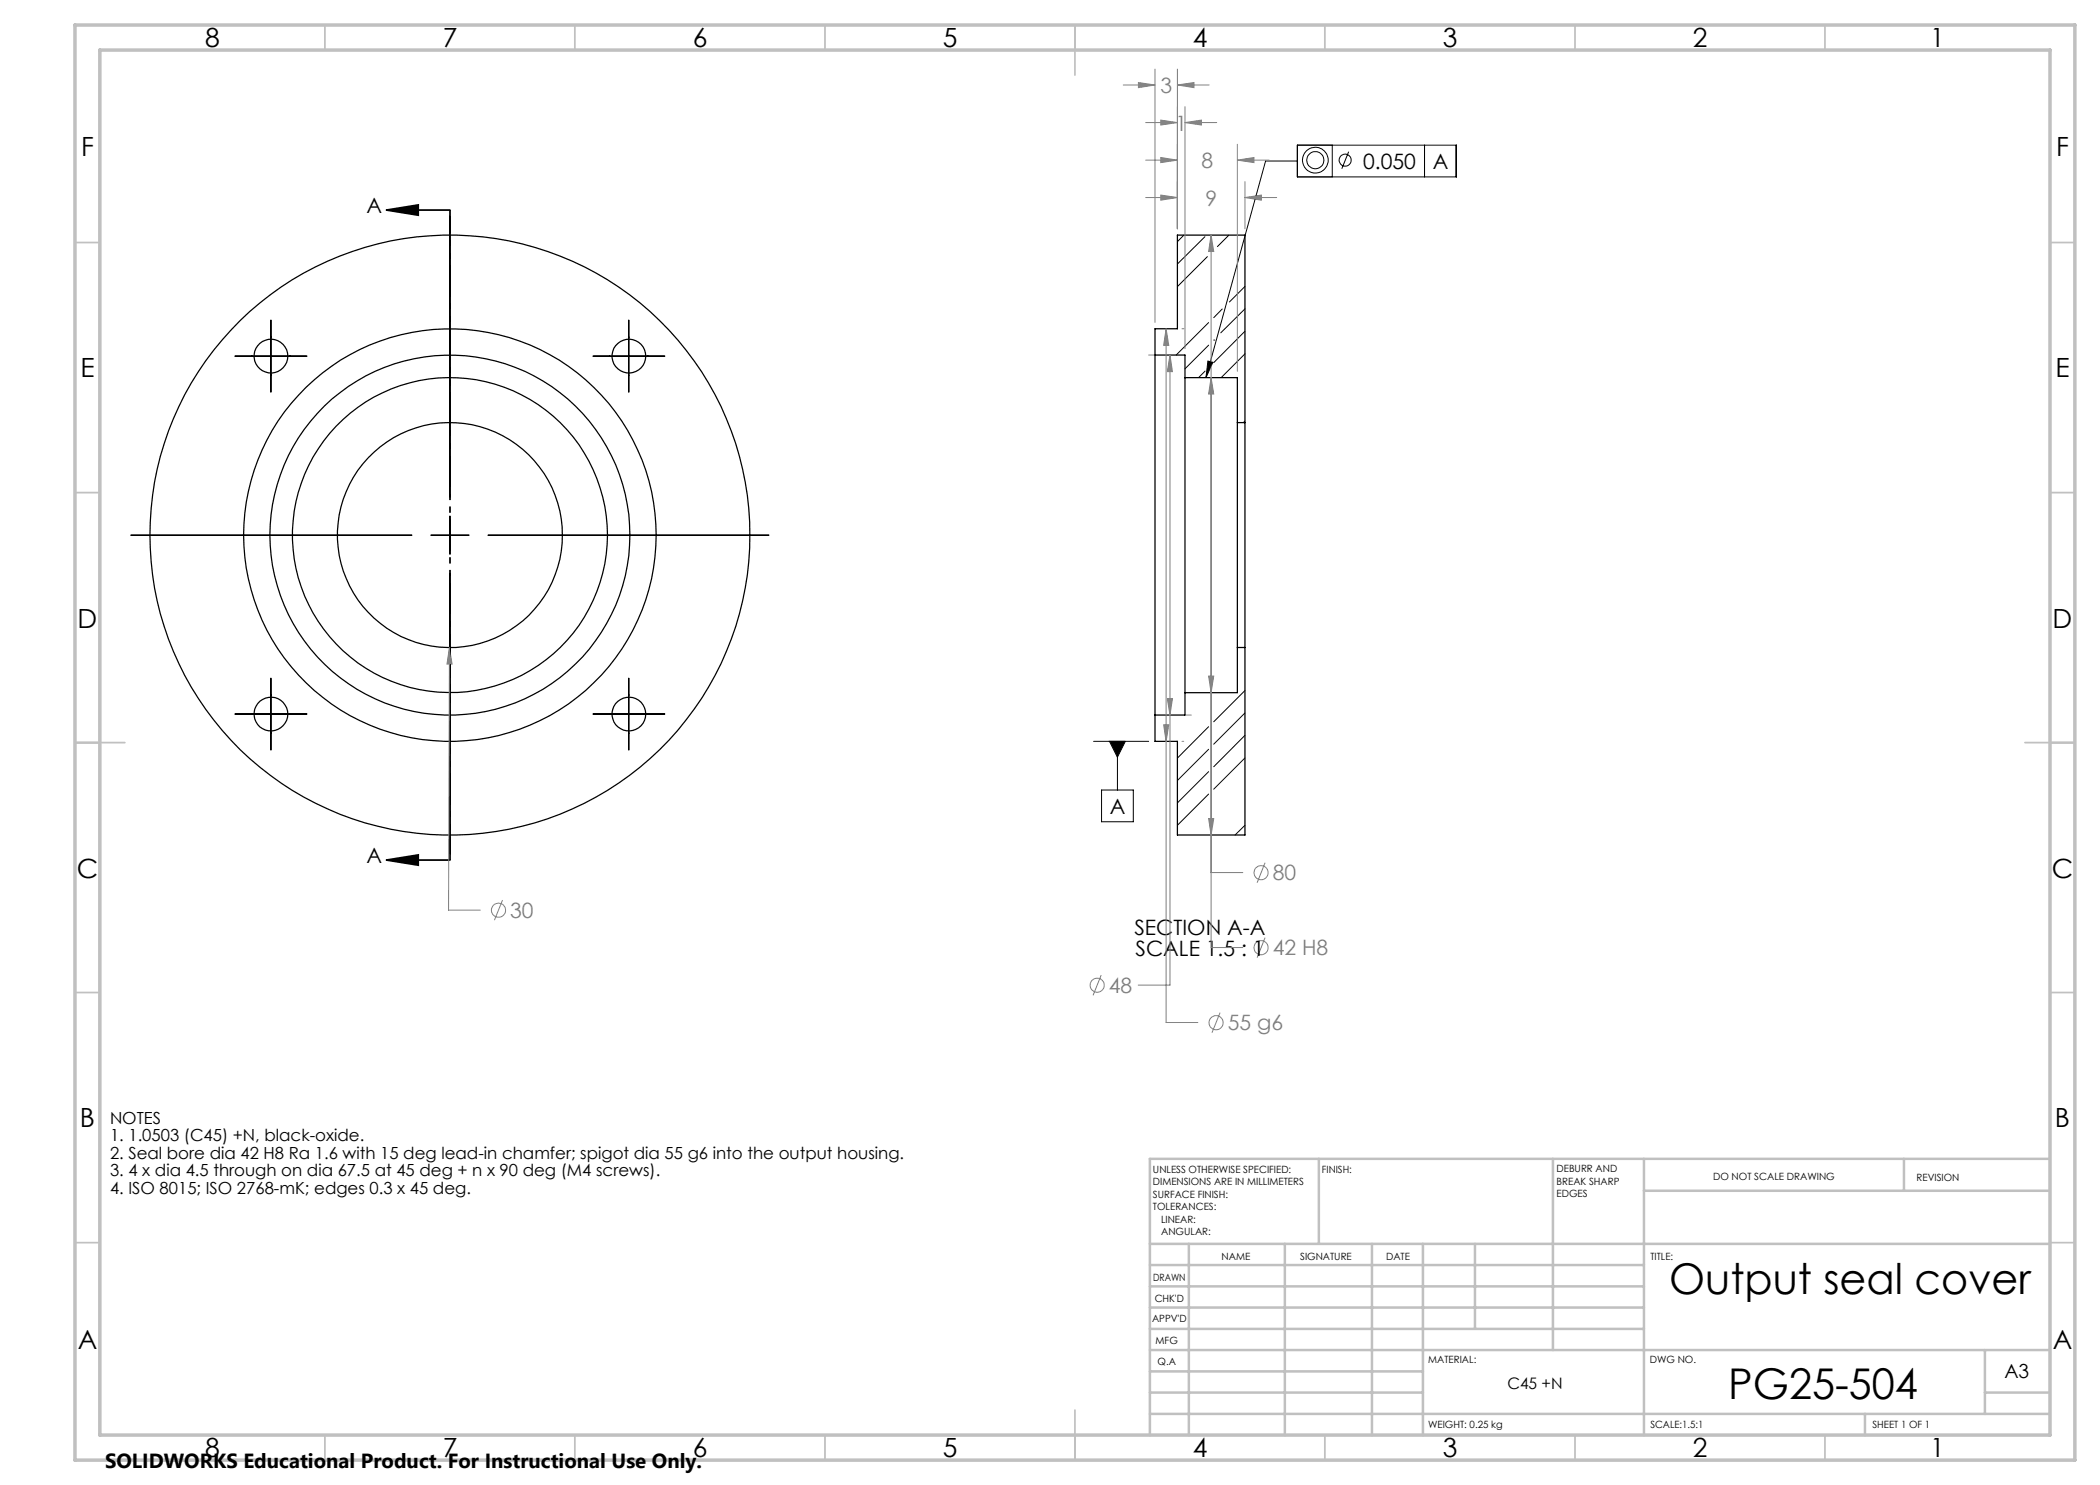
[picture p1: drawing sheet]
<svg xmlns="http://www.w3.org/2000/svg" width="420mm" height="297mm" viewBox="0 0 420 297" stroke-linecap="round" stroke-linejoin="round" font-family="sans-serif">
<g fill="none" stroke="#000" stroke-width=".25">
<path d="M231 71v72M231 71v-5.2h4.5v-18.8h13.5v37.5M231 71h6v4.5M237 75.5v63M237 75.5h10.5v9M247.5 84.5v45M247.5 84.5h1.5M249 84.5v45M237 138.5v4.5h-6M247.5 129.5v9h-10.5M247.5 129.5h1.5M249 129.5v37.5h-13.5v-18.7h-4.5v-5.3"/>
<circle cx="54.2" cy="71.2" r="3.4"/>
<circle cx="125.8" cy="71.2" r="3.4"/>
<circle cx="90" cy="107" r="60"/>
<circle cx="90" cy="107" r="22.5"/>
<circle cx="90" cy="107" r="36"/>
<circle cx="90" cy="107" r="41.3"/>
<circle cx="90" cy="107" r="31.5"/>
<circle cx="54.2" cy="142.8" r="3.4"/>
<circle cx="125.8" cy="142.8" r="3.4"/>
</g>
<g fill="none" stroke="#000" stroke-width=".2">
<path d="M259.5 29h31.8v6.4h-31.8zM259.5 32.2h-6.4l-11.9 43.3M266.5 29v6.4M269.7 30.3l-1.3 3.5M284.9 29v6.4M90 43.2v56.2M236.8 47l-1.3 1.3M241 47.3l-5.5 5.5M241.5 51.3l-6 6M245.8 47l-2.3 2.3M249 57.3l-3.1 3.1M47 71.2h14.4"/>
<path d="M54.2 64v14.4M118.6 71.2h14.4M125.8 64v14.4M241 74.2l-1.3 1.3M241.6 72.2l1 .3-1.4 3zM241.7 64.5l-6.5 6.5M241.7 69l-4.7 4.8M242.7 68h.1M244.4 61.8l-1.7 1.7M249 61.8l-4.8 4.8M249 66.2l-6.3 6.3M249 70.8l-4.8 4.7"/>
<path d="M249 84.2l-.3 .3M26.2 107h56.2M86.2 107h7.6M90 103.2v7.6M90 114.6v56.2M97.6 107h56.2M54.2 135.6v14.4M125.8 135.6v14.4M249 138.1l-6.3 6.3M47 142.8h14.4M118.6 142.8h14.4M218.7 148.3h11"/>
<path d="M220.3 158h6.4v6.4h-6.4zM221.9 148.3h3.2l-1.6 3.1zM223.5 148.3v9.7M241.7 149.9l-6.2 6.2M241.7 158.8l-6.2 6.3M241.7 145.3l-6.2 6.3M241.7 154.3l-6.2 6.3M249 142.6l-6.3 6.2M249 147.1l-6.3 6.2M249 151.6l-6.3 6.2M249 165.1l-2 1.9"/>
<circle cx="263.1" cy="32" r="2.57"/>
<circle cx="263.1" cy="32" r="1.72"/>
<circle cx="269" cy="32" r="1.2"/>
</g>
<g fill="none" stroke="#808080" stroke-width=".2">
<path d="M224.6 17h6.4M227.7 16.5l3.3 .5-3.3 .5zM231 13.8v50.7M235.5 17l3.3-.5v1zM235.5 13.8v32M235.5 17h6.3M229.1 39.5h6.4M229.1 32h6.4M229.1 24.5h6.4M232.2 39l3.3 .5-3.3 .5zM232.2 31.5l3.3 .5-3.3 .5zM232.2 24l3.3 .5-3.3 .5z"/>
<path d="M237 24.5l3.3-.5v1zM237 21.3v48.4M237 24.5h6.3M247.5 32l3.3-.5v1zM247.5 28.9v45.4M247.5 32h6.3M249 39.5l3.3-.5v1zM249 36.3v9.5M249 39.5h6.3M242.2 47l.5 3.3h-1zM242.2 47v142.5h6.4M229.7 71h1.1"/>
<path d="M233.2 65.8l.6 3.3h-1.1zM233.2 65.8v138.7h6.4M234 71l.5 3.3h-1zM234 71v126h-6.4M236.4 65.8h.3M242.2 75.5l.5 3.3h-1zM89.9 129.5l.5 3.3h-1zM89.9 129.5l-.2 52.5h6.4M233.5 139.7h1l-.5 3.3zM241.7 135.2h1l-.5 3.3zM232.7 145h1.1l-.6 3.3zM236.4 148.3h.3"/>
<path d="M237.2 143h1.1M241.7 163.7h1l-.5 3.3zM242.2 174.5h6.4M253 172.5l-1.6 4.1M100.5 180l-1.6 4M220.2 195l-1.6 4.1M253 187.5l-1.6 4.1M244 202.5l-1.6 4"/>
<circle cx="252.2" cy="174.5" r="1.41"/>
<circle cx="99.7" cy="182" r="1.41"/>
<circle cx="219.4" cy="197" r="1.4"/>
<circle cx="252.2" cy="189.6" r="1.4"/>
<circle cx="243.2" cy="204.5" r="1.4"/>
</g>
<path d="M77.3 42l6.3-1v2zM77.3 42h12.7M77.3 172l6.3-1v2zM77.3 172h12.7" fill="none" stroke="#000" stroke-width=".35"/>
<path d="M90 42v130" fill="none" stroke="#000" stroke-width=".35" stroke-dasharray="6.3 1.3 1.3 1.3 1.3 1.3" stroke-dashoffset="1.7" stroke-linecap="butt"/>
<g fill="none" stroke="#c0c0c0" stroke-width=".35">
<path d="M65 5v5M115 5v5M165 5v5M215 5v10M265 5v5M315 5v5M365 5v5M15 48.5h5M410 48.5h5M15 98.5h5M410 98.5h5M15 148.5h10"/>
<path d="M405 148.5h10M15 198.5h5M410 198.5h5M15 248.5h5M410 248.5h5M65 287v5M115 287v5M165 287v5M215 282v10M265 287v5M315 287v5M365 287v5"/>
</g>
<g fill="none" stroke="#c0c0c0" stroke-width=".5">
<path d="M263.8 231.8v17M310.6 231.8v38.2M328.8 231.8v55.2M328.8 238.2h81.2M380.8 231.8v6.4M410 231.8h-180v55.2M230 248.8h180M230 257.3h98.8M230 253h98.8M237.8 248.8v38.2M257 248.8v38.2M274.4 248.8v38.2"/>
<path d="M284.6 248.8v38.2M295 248.8v17M230 265.8h98.8M230 261.5h98.8M230 278.5h54.6M230 274.3h54.6M230 270h180M397 278.5h13M397 270v12.8M230 282.8h180M373 282.8v4.2"/>
</g>
<path d="M15 5h400v287h-400zM20 10h390v277h-390z" fill="none" stroke="#c0c0c0" stroke-width=".7"/>
<g fill="#000">
<path d="M77.3 42l6.3-1v2zM77.3 172l6.3-1v2z"/>
<path d="M241.6 72.2l1 .3-1.4 3zM221.9 148.3l1.6 3.1 1.6-3.1z"/>
</g>
<path d="M89.9 129.5l-.5 3.3h1zM242.2 47l.5 3.3h-1zM241.7 163.7h1l-.5 3.3zM242.2 75.5l.5 3.3h-1zM241.7 135.2h1l-.5 3.3zM234 71l.5 3.3h-1zM233.5 139.7h1l-.5 3.3zM233.2 65.8l.6 3.3h-1.1zM232.7 145h1.1l-.6 3.3zM232.2 39l3.3 .5-3.3 .5zM249 39.5l3.3-.5v1zM232.2 31.5l3.3 .5-3.3 .5zM247.5 32l3.3-.5v1zM232.2 24l3.3 .5-3.3 .5zM237 24.5l3.3-.5v1zM235.5 17l3.3-.5v1zM227.7 16.5l3.3 .5-3.3 .5z" fill="#808080"/>
<g font-size="8.5">
<text x="333.8" y="258.8">Output seal cover</text>
<text x="345.6" y="279.7">PG25-504</text>
</g>
<g font-size="5.3">
<text x="41" y="9.5">8</text>
<text x="88.5" y="9.5">7</text>
<text x="138.5" y="9.5">6</text>
<text x="188.5" y="9.5">5</text>
<text x="238.5" y="9.5">4</text>
<text x="288.5" y="9.5">3</text>
<text x="338.5" y="9.5">2</text>
<text x="386" y="9.5">1</text>
<text x="16.2" y="31.3">F</text>
<text x="411.2" y="31.3">F</text>
<text x="16.1" y="75.5">E</text>
<text x="411.1" y="75.5">E</text>
<text x="15.5" y="125.5">D</text>
<text x="410.5" y="125.5">D</text>
<text x="15.4" y="175.5">C</text>
<text x="410.4" y="175.5">C</text>
<text x="16" y="225.5">B</text>
<text x="411" y="225.5">B</text>
<text x="15.5" y="269.8">A</text>
<text x="410.5" y="269.8">A</text>
<text x="41" y="291.5">8</text>
<text x="88.5" y="291.5">7</text>
<text x="138.5" y="291.5">6</text>
<text x="188.5" y="291.5">5</text>
<text x="238.5" y="291.5">4</text>
<text x="288.5" y="291.5">3</text>
<text x="338.5" y="291.5">2</text>
<text x="386" y="291.5">1</text>
</g>
<g font-size="4.2" fill="#808080">
<text x="232.1" y="18.6">3</text>
<text x="235.1" y="26.1">1</text>
<text x="240.3" y="33.6">8</text>
<text x="241.1" y="41.1">9</text>
<text x="254.6" y="176.1">80</text>
<text x="102" y="183.6">30</text>
<text x="254.6" y="191.1">42 H8</text>
<text x="221.8" y="198.6">48</text>
<text x="245.6" y="206.1">55 g6</text>
</g>
<g font-size="4.2">
<text x="272.7" y="33.8">0.050</text>
<text x="286.5" y="33.8">A</text>
<text x="73.3" y="42.7">A</text>
<text x="221.9" y="162.8">A</text>
<text x="73.3" y="172.7">A</text>
<text x="226.9" y="187">SECTION A-A</text>
<text x="227.1" y="191.2">SCALE 1.5 : 1</text>
</g>
<text font-size="4.1" x="21" y="293.7">SOLIDWORKS Educational Product. For Instructional Use Only.</text>
<text font-size="3.9" x="400.9" y="275.5">A3</text>
<g font-size="3.3">
<text x="22" y="224.8">NOTES</text>
<text x="22" y="228.3">1. 1.0503 (C45) +N, black-oxide.</text>
<text x="22" y="231.8">2. Seal bore dia 42 H8 Ra 1.6 with 15 deg lead-in chamfer; spigot dia 55 g6 into the output housing.</text>
<text x="22" y="235.3">3. 4 x dia 4.5 through on dia 67.5 at 45 deg + n x 90 deg (M4 screws).</text>
<text x="22" y="238.8">4. ISO 8015; ISO 2768-mK; edges 0.3 x 45 deg.</text>
</g>
<text font-size="3.2" x="301.5" y="277.9">C45 +N</text>
<g font-size="2">
<text x="230.6" y="234.6">UNLESS OTHERWISE SPECIFIED:</text>
<text x="230.6" y="237.1">DIMENSIONS ARE IN MILLIMETERS</text>
<text x="230.6" y="239.6">SURFACE FINISH:</text>
<text x="264.4" y="234.6">FINISH:</text>
<text x="311.3" y="234.5">DEBURR AND</text>
<text x="311.3" y="237">BREAK SHARP</text>
<text x="311.3" y="239.5">EDGES</text>
<text x="342.6" y="236">DO NOT SCALE DRAWING</text>
<text x="383.3" y="236.2">REVISION</text>
<text x="230.6" y="242.1">TOLERANCES:</text>
<text x="232.2" y="244.6">LINEAR:</text>
<text x="232.2" y="247.1">ANGULAR:</text>
<text x="244.3" y="252">NAME</text>
<text x="260" y="251.9">SIGNATURE</text>
<text x="277.2" y="251.9">DATE</text>
<text x="330.1" y="251.9">TITLE:</text>
<text x="230.6" y="256.1">DRAWN</text>
<text x="230.9" y="260.3">CHK'D</text>
<text x="230.4" y="264.4">APPV'D</text>
<text x="231.1" y="268.8">MFG</text>
<text x="231.5" y="273">Q.A</text>
<text x="285.6" y="272.5">MATERIAL:</text>
<text x="330" y="272.5">DWG NO.</text>
<text x="285.6" y="285.5">WEIGHT: 0.25 kg</text>
<text x="330.1" y="285.6">SCALE:1.5:1</text>
<text x="374.5" y="285.6">SHEET 1 OF 1</text>
</g>
</svg>
